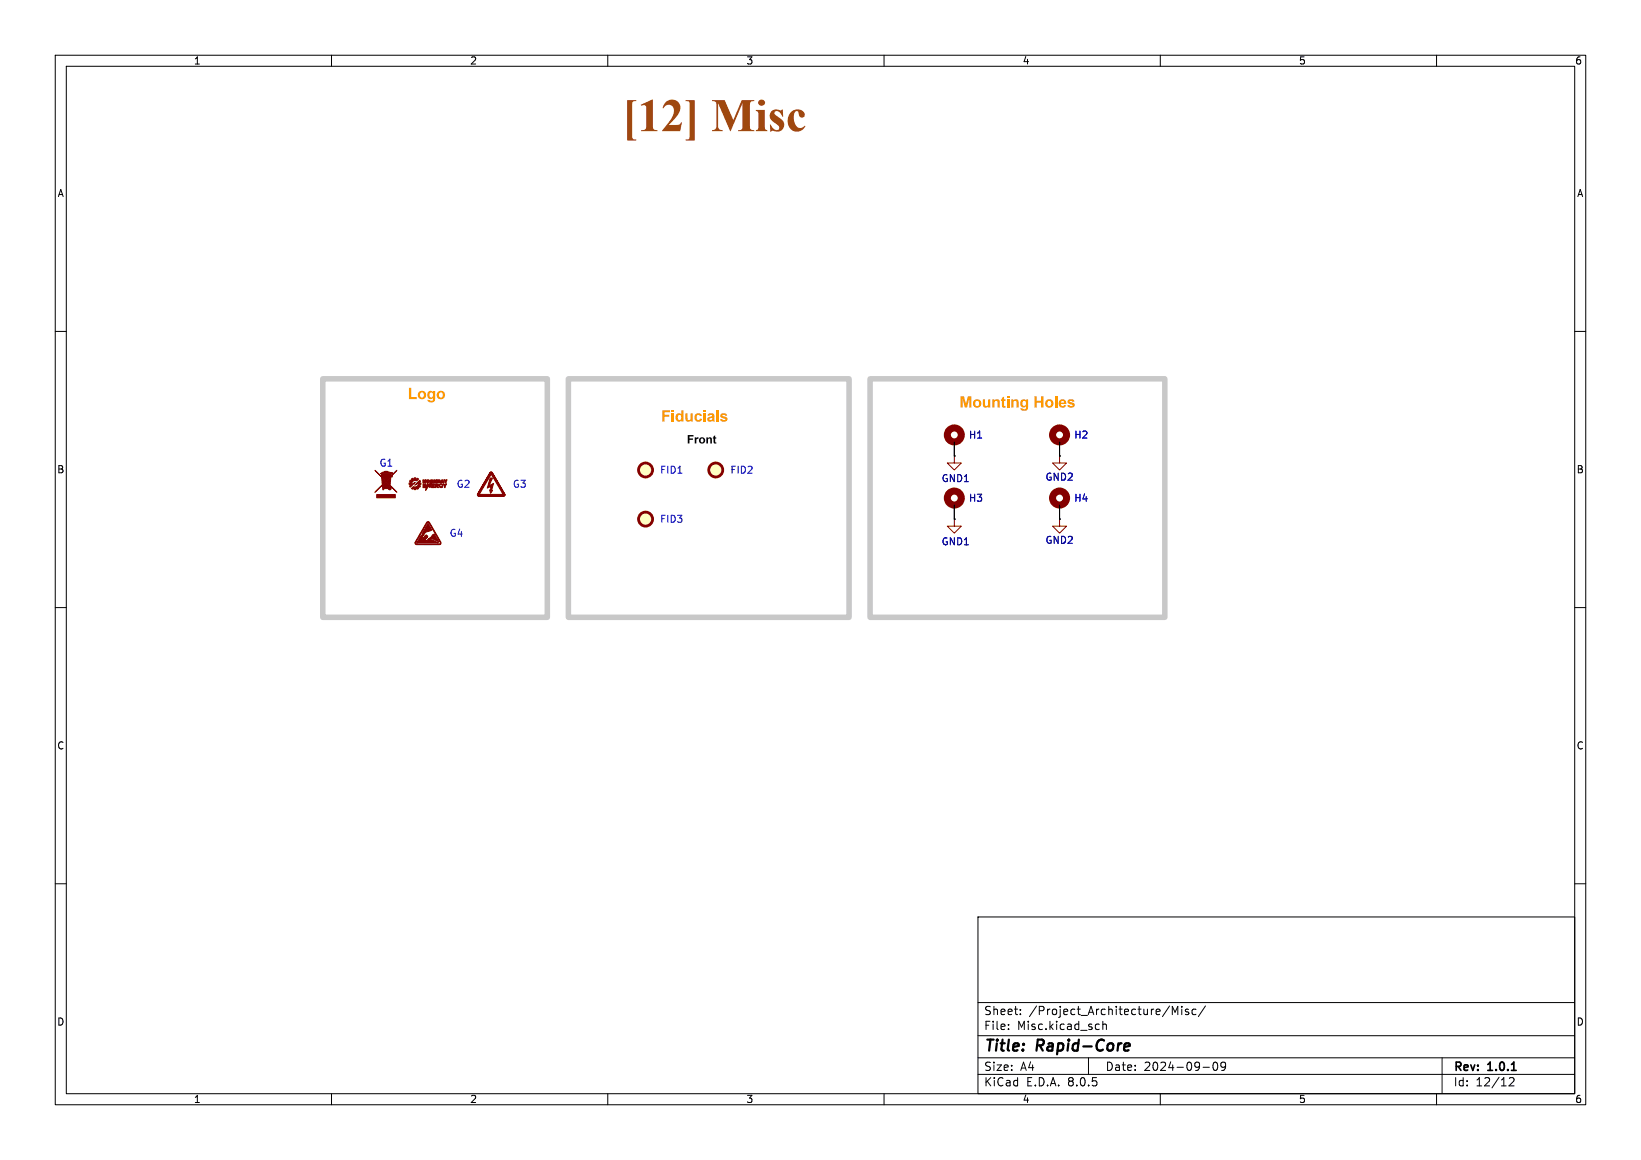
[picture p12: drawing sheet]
<svg xmlns="http://www.w3.org/2000/svg" width="297mm" height="210mm" viewBox="0 0 297 210" stroke-linecap="round" stroke-linejoin="round" font-family="sans-serif">
<g fill="none" stroke="#000" stroke-width=".18">
<path d="M10 10h277v190h-277zM12 12h273v186h-273zM60 10v2M110 10v2M160 10v2M210 10v2M260 10v2M10 60h2M285 60h2M172.7 94h.1M172.7 82.6h.1M172.7 80v2.6"/>
<path d="M172.7 91.4v2.6M191.8 82.6h.1M191.8 94h.1M191.8 80v2.6M191.8 91.4v2.6M10 110h2M285 110h2M10 160h2M285 160h2M177 166h108v32h-108zM60 198v2M110 198v2"/>
<path d="M160 198v2M177 194.5h108M177 191.5h108M177 187.5h108M177 181.5h108M182.5 186.3v.1M182.5 185.5v.1M184.7 183.6v.1M184.7 182.8v.1M197 191.5v3M198.8 185.4l.2 .1M199 186.3l-.2 .1"/>
<path d="M199.6 184.9v1.5M199.6 185.5l.2-.1 .4 .1v.9M210 198v2M212.2 183.7v-1.5l.5 1.1 .5-1.1v1.5M213.9 182.2v.1M213.9 182.7v1M215.1 182.8l-.4-.1-.2 .2 .1 .2 .5 .2v.3h-.6M216.5 182.8l-.5-.1-.3 .3v.4l.2 .2h.6M217.7 193.2h1.2M218.2 182.1l-1.3 2M219.7 192.4l.2-.1a.8 .8 0 0 1 .5 .7 .8 .8 0 0 1-.5 .8l-.2-.1-.2-.5zM221.8 192.9l-.3 .3h-.3l-.2-.3 .1-.5 .4-.1 .2 .1a.99 .99 0 0 1-.3 1.4h-.3"/>
<path d="M260 198v2M261 191.5v6.5M273.2 195.2l.5-.1 .3 .1v.3l-.9 1.1h.9"/>
</g>
<path d="M273.6 193.8h.8" fill="none" stroke="#000" stroke-width=".3"/>
<path d="M203.6 189l.6-.1 .2 .1 .1 .4-1 .1M204.3 190.1l-.6 .1" fill="none" stroke="#000" stroke-width=".4"/>
<g fill="none" stroke="#840000" stroke-width="1.3">
<circle cx="172.7" cy="78.7" r="1.27"/>
<circle cx="191.8" cy="78.7" r="1.27"/>
<circle cx="172.7" cy="90.2" r="1.27"/>
<circle cx="191.8" cy="90.2" r="1.27"/>
</g>
<path d="M172.7 94v1.3h1.3l-1.3 1.2-1.3-1.2h1.3M172.7 82.6v1.2h1.3l-1.3 1.3-1.3-1.3h1.3M191.8 82.6v1.2h1.2l-1.2 1.3-1.3-1.3h1.3M191.8 94v1.3h1.2l-1.2 1.2-1.3-1.2h1.3" fill="none" stroke="#840000" stroke-width=".18"/>
<g fill="#ffffc2" stroke="#ffffc2" stroke-width=".18">
<circle cx="116.8" cy="94" r="1.27"/>
<circle cx="116.8" cy="85.1" r="1.27"/>
<circle cx="129.5" cy="85.1" r="1.27"/>
</g>
<g fill="none" stroke="#840000" stroke-width=".51">
<circle cx="116.8" cy="85.1" r="1.27"/>
<circle cx="116.8" cy="94" r="1.27"/>
<circle cx="129.5" cy="85.1" r="1.27"/>
</g>
<g fill="#840000" stroke="#840000" stroke-width=".18">
<path d="M77.3 94.5l.2-.1 .2 .1 2 3.6a.39 .39 0 0 1 0 .5 .39 .39 0 0 1-.5 0h-3.2a.65 .65 0 0 1-.9-.3l.3 .2 4.3-.1-1.9-3.5a.32 .32 0 0 0-.3-.3 .32 .32 0 0 0-.4 .4l-1.9 3.3h-.1z"/>
<path d="M77.5 94.8l.5 .8a.28 .28 0 0 1 .1 .4 .28 .28 0 0 1-.3 .1l-.8 .2-.3 .5a.79 .79 0 0 0 .1 1.2l-.1-.7 .2 .5v-.4l.1 .1 .2-.3v.2l.1-.2-.3-.1-.1 .3 .1-.3 .3 .1-.1-.3-.5 .4 .4-.5 .3 .3-.4 .6v.4l.9-.8 .3-.4a.28 .28 0 0 1 .4-.2 .28 .28 0 0 1 .2 .3l.6 1-1.5-.6-.2 .1 1.7 .8h-4l.1-.2h1.5l.2-.2-.2 .2h-1.5l.6-.9a.24 .24 0 0 1 .1-.3 .24 .24 0 0 1 .3 .1l.1-.2a.2 .2 0 0 1-.3-.1 .2 .2 0 0 1 .2-.3z"/>
<path d="M68.2 89.5h3.4v.6h-3.4z"/>
<path d="M69.1 86.4l.7 .7-.6 .6z"/>
<path d="M70.4 88.3a.25 .25 0 0 1 .4 0 .25 .25 0 0 1-.2 .4 .25 .25 0 0 1-.3-.2l.3-.1-.1-.1-.2 .2z"/>
<path d="M71.4 85.6l.4-.5-.8 .9v.4h-.3l-.1 1.4-.7-.7z"/>
<path d="M67.9 85.1l1.2 1.2-.1-.5h1.8l.1 .2-1.1 1.1z"/>
<path d="M68.8 85.7l.6-.2 .6-.1-.3-.1h.4l.7 .3a.15 .15 0 0 1 .2-.1 .15 .15 0 0 1 0 .3z"/>
<path d="M68.3 88.6l1.5-1.4 2 1.9-1.2-1.2-.4 .6h-.7l-.1 .2h-.1l-.1-.9-1.3 1.3z"/>
<path d="M78.1 87.6h.5v.1h-.3v.2h.3v.1h-.3v.1l.4 .1-.1 .1h-.5z"/>
<path d="M76.6 87.6h.5l-.1 .1h-.3v.2h.3v.1h-.3v.2h.4v.1h-.5z"/>
<path d="M78.5 86.9h.2l.2 .2v-.2h.2v.5h-.2l-.2-.3v.3h-.2z"/>
<path d="M76.5 86.9l.4 .2v-.2h.2v.5h-.2l-.2-.2v.2h-.2z"/>
<path d="M80.3 86.9h.2l.1 .2 .2-.2h.1l-.2 .5h-.2z"/>
<path d="M77.2 87a.31 .31 0 0 1 .5 0 .31 .31 0 0 1-.1 .4 .31 .31 0 0 1-.4-.2l.2 .1 .2-.1-.1-.2-.3 .2z"/>
<path d="M79.6 87.7l.3-.1 .2 .1-.1 .1a.24 .24 0 0 0-.3-.1 .24 .24 0 0 0 0 .3 .24 .24 0 0 0 .3 .1v-.2a.27 .27 0 0 1-.1 .4 .27 .27 0 0 1-.4-.1z"/>
<path d="M80.2 87.6h.1l.2 .3 .2-.3h.1l-.2 .7h-.2z"/>
<path d="M78.8 87.6h.2a.31 .31 0 0 1 .3 .1 .31 .31 0 0 1 0 .4l.1 .2-.5-.2v.2h-.1v-.5l.2 .2 .2-.2-.3-.1v.1h-.1z"/>
<path d="M79.2 86.9h.5v.5l.1-.2h.3v-.1l-.1 .1h-.2l.2-.3h.2l.2 .5h-.9l-.1-.1v.1h-.2v-.3h.3v-.1l-.3 .1z"/>
<path d="M74.6 88.3l.2-.2a.58 .58 0 0 0 .7 0 .58 .58 0 0 0 .2-.6l-.6 .3 .9-.9 .1 .3-.2 .1 .3 .1v.3a.18 .18 0 0 0-.3 .1 .18 .18 0 0 0 .2 .2l-.1 .2h-.3a.2 .2 0 0 1-.1 .3 .2 .2 0 0 1-.3-.1l-.1 .3h-.2l-.1-.3-.2 .2-.3-.2z"/>
<path d="M74.2 86.9l.3 .1a.25 .25 0 0 1 .1-.4 .25 .25 0 0 1 .3 .1l.1-.2h.2l.1 .2h.1l.1-.1 .2 .2a.48 .48 0 0 1-.7 .2l-.4 .2-.1 .5 .7-.4-1 .9-.1-.2 .2-.2a.19 .19 0 0 1-.3-.2 .19 .19 0 0 1 .3-.2l-.2-.3z"/>
<path d="M77.9 87a.31 .31 0 0 1 .5 0 .31 .31 0 0 1-.3 .4l-.2 .6a.21 .21 0 0 1-.1 .2 .21 .21 0 0 1-.3-.1l-.5 .7 .4-1 .3 .2 .4-.9h.1l-.1 .2 .1-.2a.16 .16 0 0 0-.2 0 .16 .16 0 0 0 0 .3l-.3 .4a.21 .21 0 0 0-.3-.2 .21 .21 0 0 0-.1 .3l-.2 .5 .2-.8a.32 .32 0 0 0 .5 .1 .32 .32 0 0 0 0-.5z"/>
<path d="M88.7 86.6h.4l-.6 1.4 .8-.5-.3 1.2 .2 .1-.4 .5-.2-.6h.2v-.6l-.6 .3z"/>
<path d="M88.8 85.6h.1l.2 .1 2.2 4h-4.2a.37 .37 0 0 1-.6-.2h4.6l-2.2-3.6-2.1 3.6h-.3z"/>
<path d="M88.7 85.5h.1a1.79 1.79 0 0 1 .9 1.2l1.4 2.3a.45 .45 0 0 1 .1 .8h-4a.55 .55 0 0 1-.8-.2v-.1a.52 .52 0 0 0 .8 .3h4a.39 .39 0 0 0 0-.7l-1.9-3.2a.37 .37 0 0 0-.4-.4 .37 .37 0 0 0-.4 .4l-2.1 3.6z"/>
</g>
<path d="M58.4 68.6h40.7v43.2h-40.7zM102.9 68.6h50.8v43.2h-50.8zM157.5 68.6h53.3v43.2h-53.3z" fill="none" stroke="#c8c8c8" stroke-width="1"/>
<text font-size="8.4" fill="#9f480f" x="112.6" y="25.9">[12]Misc</text>
<g font-size="2.8" fill="#f90">
<text x="73.8" y="73">Logo</text>
<text x="119.7" y="77.1">Fiducials</text>
<text x="173.7" y="74.5">Mounting Holes</text>
</g>
<g font-size="2.8">
<text x="178" y="190.9">Title:</text>
<text x="187.7" y="190.9">Rapid-Core</text>
</g>
<g font-size="2.1">
<text x="124.3" y="80.9">Front</text>
<text x="178" y="184">Sheet:</text>
<text x="186.2" y="184">/Project_Architecture/Misc/</text>
<text x="178" y="186.7">File:</text>
<text x="184.1" y="186.7">Misc.kicad_sch</text>
<text x="178" y="196.9">KiCad</text>
<text x="178" y="194.1">Size:</text>
<text x="184.7" y="194.1">A4</text>
<text x="185.7" y="196.9">E.D.A.</text>
<text x="193.3" y="196.9">8.0.5</text>
<text x="200" y="194.1">Date:</text>
<text x="207" y="194.1">2024-09-09</text>
<text x="263" y="194.3">Rev:</text>
<text x="263" y="196.9">Id:</text>
<text x="267.1" y="196.9">12/12</text>
<text x="269.4" y="194.3">1.0.1</text>
</g>
<g font-size="1.8">
<text x="35" y="11.9">1</text>
<text x="85" y="11.9">2</text>
<text x="135" y="11.9">3</text>
<text x="185" y="11.9">4</text>
<text x="235" y="11.9">5</text>
<text x="285" y="11.9">6</text>
<text x="10.3" y="35.9">A</text>
<text x="285.3" y="35.9">A</text>
<text x="10.3" y="85.9">B</text>
<text x="285.3" y="85.9">B</text>
<text x="10.3" y="135.9">C</text>
<text x="285.3" y="135.9">C</text>
<text x="10.3" y="185.9">D</text>
<text x="285.3" y="185.9">D</text>
<text x="35" y="199.9">1</text>
<text x="85" y="199.9">2</text>
<text x="135" y="199.9">3</text>
<text x="185" y="199.9">4</text>
<text x="235" y="199.9">5</text>
<text x="285" y="199.9">6</text>
</g>
<g font-size="1.8" fill="#0000c2">
<text x="175.3" y="79.6">H1</text>
<text x="194.3" y="79.6">H2</text>
<text x="68.6" y="84.7">G1</text>
<text x="82.6" y="88.5">G2</text>
<text x="92.7" y="88.5">G3</text>
<text x="119.4" y="86">FID1</text>
<text x="132.1" y="86">FID2</text>
<text x="170.3" y="87.5">GND1</text>
<text x="189.1" y="87.2">GND2</text>
<text x="119.4" y="94.8">FID3</text>
<text x="175.3" y="91">H3</text>
<text x="194.3" y="91">H4</text>
<text x="81.3" y="97.4">G4</text>
<text x="170.3" y="98.9">GND1</text>
<text x="189.1" y="98.7">GND2</text>
</g>
</svg>
